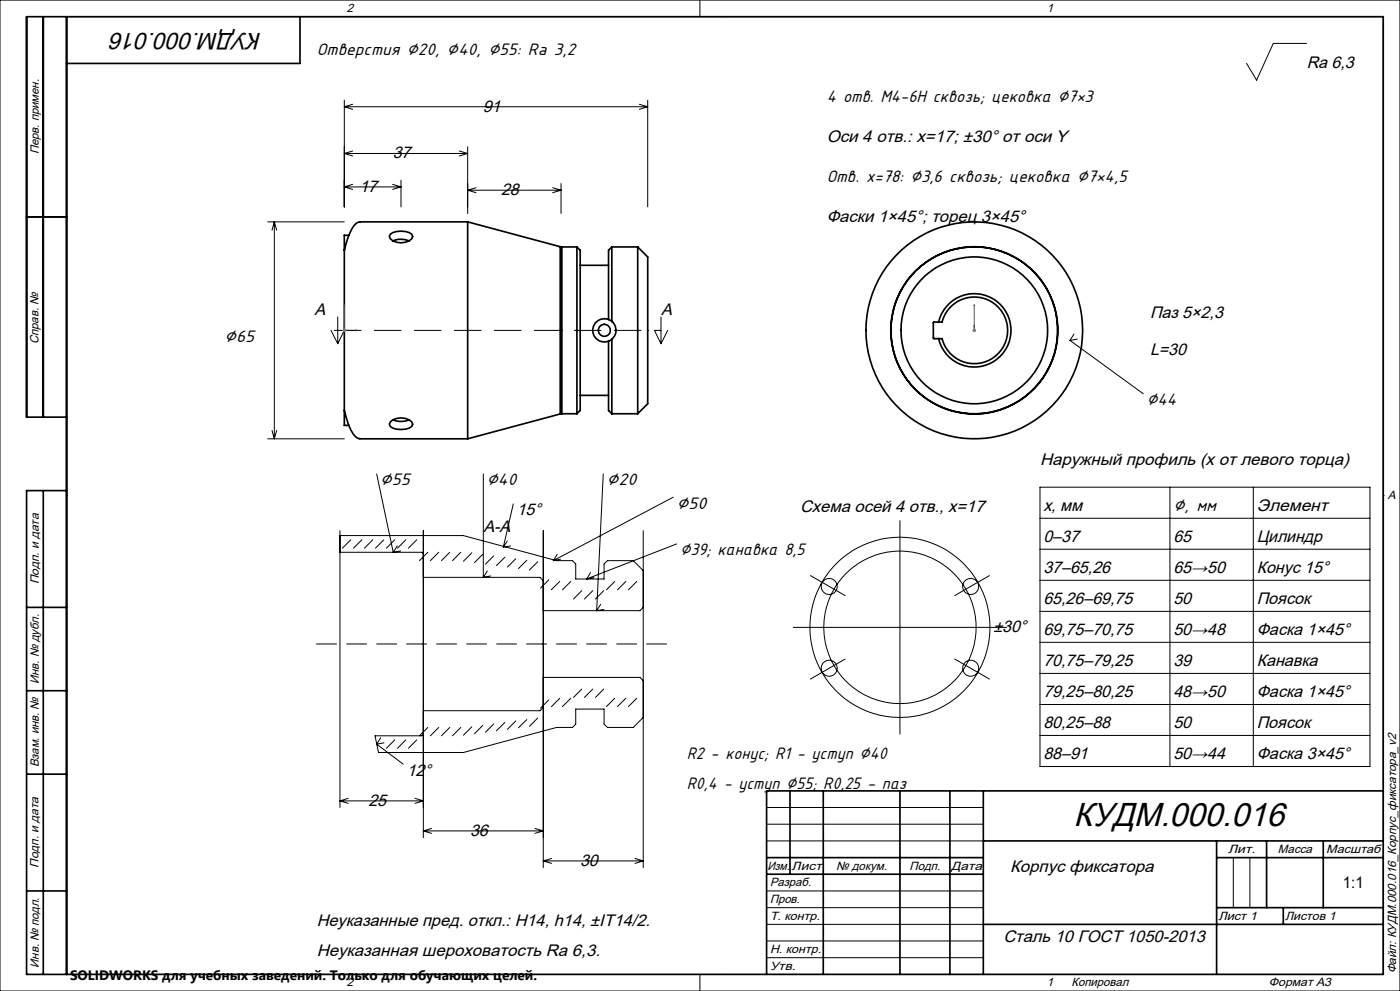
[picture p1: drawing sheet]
<svg xmlns="http://www.w3.org/2000/svg" width="420mm" height="297mm" viewBox="0 0 420 297" stroke-linecap="round" stroke-linejoin="round" font-family="sans-serif">
<g fill="none" stroke="#000" stroke-width=".5">
<path d="M13 5v120M20 5v287M90 5v14h-70M8 65h12M104.7 70.5h-1.4v4.4M108 66.6a2.88 2.88 0 0 0-2.5 2.1l-.7 1.4a18 18 0 0 0-1.5 8.4v39.1a18.5 18.5 0 0 0 3.5 13.4l.8 .5h32.7M108 66.5h32.3M117.1 70.2a6.1 6.1 0 0 1 6.4 0l.3 .7a3.2 3.2 0 0 1-3.5 1.9 3.2 3.2 0 0 1-3.5-1.9zM117.9 72.2a6.1 6.1 0 0 1 4.8 0M140.3 66.5v65M140.3 66.5l27.8 7.4M168.1 73.9l.5 .1"/>
<path d="M168.1 73.9v50.2M168.6 74v50M168.6 74h4.5M173.1 74v50M173.1 74l1 1v48l-1 1M174.1 79.5h8.5M183.6 74v22.3M183.6 74l-1 1v20.7M183.6 74h7.7M191.3 74v50M191.3 74l3 3v44l-3 3M182.6 95.7a3.5 3.5 0 0 0-4.8 3.3 3.5 3.5 0 0 0 4.8 3.3"/>
<path d="M182.6 95.7l1 .6M183.6 96.3a3.5 3.5 0 0 1 0 5.4M281.6 96.5l-1.6 .2v4.6l1.6 .2M281.6 96.5a11 11 0 0 1 16.9-6.6 11 11 0 0 1 0 18.2 11 11 0 0 1-16.9-6.6M281.6 96.5h1a10 10 0 0 1 15.4-5.7 10 10 0 0 1 0 16.4 10 10 0 0 1-15.4-5.7h-1M174.1 118.5h8.5M182.6 102.3v20.7l1 1M183.6 101.7v22.3M183.6 101.7l-1 .6M20 125h-12v-120h407v287h-407v-145h12M103.3 123.1v4.4h1.4M117.1 126.5a4.8 4.8 0 0 1 6.4 0l.3 .6-.3 .7a6.1 6.1 0 0 1-6.4 0l-.3-.7z"/>
<path d="M117.9 125.8a6.4 6.4 0 0 0 4.8 0M168.1 124.1l-27.8 7.4M168.6 124l-.5 .1M168.6 124h4.5M183.6 124h7.7M13 147v145M8 182h12M8 207h12M8 232h12M237 237v25M247 237v55M270 237v55"/>
<path d="M285 237v55M295 237v55M415 237h-185v55M230 257h65M295 252h120M365 252v40M365 257h50M380 252v20M397 252v20M8 267h12M230 262h65M295 277h120"/>
<path d="M365 272h50M385 272v5"/>
<circle cx="181.3" cy="99" r="1.81"/>
<circle cx="292.3" cy="99" r="32.5"/>
<circle cx="292.3" cy="99" r="25.1"/>
<circle cx="292.3" cy="99" r="22"/>
<circle cx="292.3" cy="99" r="25"/>
</g>
<g fill="none" stroke="#000" stroke-width=".3">
<path d="M0 0h420v297h-420zM20 5h395v287h-395zM210 0v5M217.5 5h.1M392 13h-10l-5 11-3-5M103.3 30v32M103.3 32h91M103.3 32l2.5 .8M105.8 31.3l-2.5 .7M191.8 31.3l2.5 .7M194.3 30v32M194.3 32l-2.5 .8"/>
<path d="M103.3 46h37M103.3 46l2.5 .7M103.3 56h17M103.3 56l2.5 .8M105.8 45.3l-2.5 .7M105.8 55.2l-2.5 .8M117.8 55.2l2.5 .8M120.3 54v8M120.3 56l-2.5 .8M137.8 45.3l2.5 .7M140.3 44v20M140.3 57l2.5 .7"/>
<path d="M140.3 46l-2.5 .7M140.3 57h28M142.8 56.3l-2.5 .7M165.8 56.3l2.5 .7M168.3 55v9M168.3 57l-2.5 .7M80.3 66.5h23M82.3 66.5v65M82.3 66.5l-.7 2.5M82.3 66.5l.7 2.5M99.3 99l2 4M100.3 99h8"/>
<path d="M101.3 95v8M103.3 99l-2 4M112.3 99h8M124.3 99h8M136.3 99h8M148.3 99h8M160.3 99h8M172.3 99h8M184.3 99h8M198.3 99h-2l2 4M198.3 95v8M200.3 99l-2 4"/>
<path d="M321 102l22 16M322.2 100.1l-1.2 1.9M323.2 101.6l-2.2 .4M80.3 131.5h23M81.6 129l.7 2.5M83 129l-.7 2.5M20 148.5h.1M102 159v83M113 142l5 23.5M127 159v92M145 142v31M154 151l-3 13"/>
<path d="M163 159v101M181 142l-2 41M193 159v101M202 149l-36 19M270 156v64M312 146h99v83.7h-99zM312 155.3h99M351 146v83.7M376 146v83.7M415 148.5h.1M102 160.5h37l28 7.5h4.7l1 1v4.5h8.5v-4.5l1-1h7.8l3 3M102 165.5h24.6l.4 .4"/>
<path d="M105.2 161.8l-2.5 2.5M108.5 161.8l-2.5 2.5M111.8 161.8l-2.5 2.5M115.1 161.8l-2.5 2.5M118.4 161.8l-2.5 2.5M119.2 163.6l-1.2 1.9M120.2 165.1l-2.2 .4M121.7 161.8l-2.5 2.5M125 161.8l-2.5 2.5M127 173h35l1 1M128.3 165.5l-2.5 2.5M131.6 165.5l-2.5 2.5"/>
<path d="M134.9 165.5l-2.5 2.5M138.2 165.5l-2.5 2.5M141.5 165.7l-2.5 2.5M144.8 166.1l-2.5 2.5M146.2 171.1l-1.2 1.9M147.2 172.6l-2.2 .4M148.1 166.6l-2.5 2.5M151.4 167l-2.5 2.5M152.2 162.1l-1.2 1.9M153.2 163.6l-2.2 .4M154.7 167.5l-2.5 2.5M158 167.9l-2.5 2.5"/>
<path d="M161.3 168.3l-2.5 2.5M164.6 173.8l-2.5 2.5M167.2 166.1l-1.2 1.9M167.9 174.2l-2.5 2.5M168.2 167.6l-2.2 .4M171.2 174.3l-2.5 2.5M174.5 177l-2.5 2.5M177.2 171.6l-1.2 1.9M177.8 177l-2.5 2.5M178.2 173.1l-2.2 .4M181.1 177l-2.5 2.5M184.4 174.3l-2.5 2.5"/>
<path d="M187.7 174.3l-2.5 2.5M191 174.3l-2.5 2.5M203 163l-27 10.5M243.1 172.5l10.4 6M296.8 172.5l-10.4 6M312 164.6h99M312 173.9h99M95 193h6M104 193h6M113 193h6M122 193h6M131 193h6"/>
<path d="M140 193h6M149 193h6M158 193h6M167 193h6M176 193h6M180.2 181.1l-1.2 1.9M181.2 182.6l-2.2 .4M185 193h6M193 182l-1 1h-29M194 193h6M238 188h64M253.5 197.5l-10.4 6"/>
<path d="M286.4 197.5l10.4 6M312 183.2h99M312 192.5h99M128.3 218l-2.5 2.5M131.6 218l-2.5 2.5M134.9 218l-2.5 2.5M138.2 218l-2.5 2.5M141.5 217.8l-2.5 2.5M144.8 217.4l-2.5 2.5M148.1 217l-2.5 2.5M151.4 216.5l-2.5 2.5M154.7 216.1l-2.5 2.5"/>
<path d="M158 215.6l-2.5 2.5M161.3 215.2l-2.5 2.5M163 212l-1 1h-35M163 203h29l1 1M164.6 209.8l-2.5 2.5M167.9 209.3l-2.5 2.5M171.2 209.3l-2.5 2.5M174.5 206.5l-2.5 2.5M177.8 206.5l-2.5 2.5M181.1 206.5l-2.5 2.5M184.4 209.3l-2.5 2.5M187.7 209.3l-2.5 2.5"/>
<path d="M191 209.3l-2.5 2.5M193 215l-3 3h-7.8l-1-1v-4.5h-8.5v4.5l-1 1h-4.7l-28 7.5h-25.4l-1.1-5h14.1l.4-.4M312 201.8h99M312 211.1h99M104.5 239.3l-2.5 .7M113 223l8 6M114.2 221.1l-1.2 1.9M115.2 222.6l-2.2 .4M118.4 221.8l-2.5 2.5M121.7 221.8l-2.5 2.5M124.5 239.3l2.5 .7M125 221.8l-2.5 2.5"/>
<path d="M312 220.4h99M102 240h25M102 240l2.5 .8M127 240l-2.5 .8M127 249h36M127 249l2.5 .8M129.5 248.3l-2.5 .7M160.5 248.3l2.5 .7M163 249l-2.5 .8M163 258h30M163 258l2.5 .8M165.5 257.3l-2.5 .7"/>
<path d="M190.5 257.3l2.5 .7M193 258l-2.5 .8M230 242h65M230 247h65M230 252h65M370 257v15M375 257v15M230 267h65M230 272h65M230 277h65M210 292v5M217.5 292h.1"/>
<path d="M230 282h65M230 287h65"/>
<circle cx="248.8" cy="175.8" r="2.4"/>
<circle cx="291.2" cy="175.8" r="2.4"/>
<circle cx="270" cy="188" r="27"/>
<circle cx="270" cy="188" r="22.8"/>
<circle cx="248.8" cy="200.3" r="2.41"/>
<circle cx="291.2" cy="200.3" r="2.41"/>
</g>
<path d="M103.3 91.3v7.7h3.8M106.8 98.9l.3 .1-.3 .1z" fill="none" stroke="#00f" stroke-width=".3"/>
<path d="M106.8 98.9l.3 .1-.3 .1z" fill="#00f"/>
<path d="M103.3 91.3l.1 .4h-.2z" fill="none" stroke="#00f" stroke-width=".3"/>
<path d="M103.3 91.3l.1 .4h-.2z" fill="#00f"/>
<path d="M103.3 97.5v1.5h.8M103.7 98.9l.4 .1-.4 .1z" fill="none" stroke="#00f" stroke-width=".3"/>
<path d="M102.8 99h1M102.9 98.7l.7 .7M103.3 98.5v1M103.6 98.7l-.7 .7" fill="none" stroke="#808080" stroke-width=".3"/>
<path d="M103.7 98.9l.4 .1-.4 .1z" fill="#00f"/>
<path d="M103.3 97.5l.1 .4h-.2z" fill="none" stroke="#00f" stroke-width=".3"/>
<path d="M103.3 97.5l.1 .4h-.2z" fill="#00f"/>
<path d="M292.3 98.9v.2zM292.3 99h.1M292.3 91.3v7.7" fill="none" stroke="#00f" stroke-width=".3"/>
<path d="M102.8 99h1M102.9 98.7l.7 .7M103.3 98.5v1M103.6 98.7l-.7 .7" fill="none" stroke="#808080" stroke-width=".3"/>
<path d="M292.3 98.9v.2z" fill="#00f"/>
<path d="M292.3 91.3v.4v-.4" fill="none" stroke="#00f" stroke-width=".3"/>
<path d="M292.3 91.3v.4z" fill="#00f"/>
<path d="M292.3 98.9v.2zM292.3 99h.1M292.3 97.5v1.5" fill="none" stroke="#00f" stroke-width=".3"/>
<path d="M291.8 99h1M291.9 98.7l.7 .7M292.3 98.5v1M292.6 98.7l-.7 .7" fill="none" stroke="#808080" stroke-width=".3"/>
<path d="M292.3 98.9v.2z" fill="#00f"/>
<path d="M292.3 97.5v.4v-.4" fill="none" stroke="#00f" stroke-width=".3"/>
<path d="M292.3 97.5v.4z" fill="#00f"/>
<path d="M291.8 99h1M291.9 98.7l.7 .7M292.3 98.5v1M292.6 98.7l-.7 .7" fill="none" stroke="#808080" stroke-width=".3"/>
<text font-size="10" x="322.1" y="247.6">КУДМ.000.016</text>
<text font-size="7.1" x="78.5" y="9.8" transform="rotate(-180 78.5 9.8)">КУДМ.000.016</text>
<g font-size="5">
<text x="95" y="16.4">Отверстия ⌀20, ⌀40, ⌀55: Ra 3,2</text>
<text x="392" y="20.4">Ra 6,3</text>
<text x="144.8" y="33.4">91</text>
<text x="248" y="30.4">4 отв. M4-6H сквозь; цековка ⌀7×3</text>
<text x="117.8" y="47.4">37</text>
<text x="248" y="42.4">Оси 4 отв.: x=17; ±30° от оси Y</text>
<text x="107.8" y="57.4">17</text>
<text x="150.3" y="58.4">28</text>
<text x="248" y="54.4">Отв. x=78: ⌀3,6 сквозь; цековка ⌀7×4,5</text>
<text x="248" y="66.4">Фаски 1×45°; торец 3×45°</text>
<text x="94.3" y="94.4">А</text>
<text x="198.3" y="94.4">А</text>
<text x="345" y="95.4">Паз 5×2,3</text>
<text x="67.3" y="102.4">⌀65</text>
<text x="345" y="106.4">L=30</text>
<text x="344" y="121.4">⌀44</text>
<text x="312" y="139.4">Наружный профиль (x от левого торца)</text>
<text x="114" y="145.4">⌀55</text>
<text x="146" y="145.4">⌀40</text>
<text x="182" y="145.4">⌀20</text>
<text x="155" y="154.4">15°</text>
<text x="203" y="152.4">⌀50</text>
<text x="240" y="153.4">Схема осей 4 отв., x=17</text>
<text x="313" y="153.2">x, мм</text>
<text x="352" y="153.2">⌀, мм</text>
<text x="377" y="153.2">Элемент</text>
<text x="145" y="159.4">А-А</text>
<text x="204" y="166.4">⌀39; канавка 8,5</text>
<text x="313" y="162.5">0–37</text>
<text x="352" y="162.5">65</text>
<text x="377" y="162.5">Цилиндр</text>
<text x="313" y="171.8">37–65,26</text>
<text x="352" y="171.8">65→50</text>
<text x="377" y="171.8">Конус 15°</text>
<text x="313" y="181.1">65,26–69,75</text>
<text x="352" y="181.1">50</text>
<text x="377" y="181.1">Поясок</text>
<text x="298" y="189.4">±30°</text>
<text x="313" y="190.4">69,75–70,75</text>
<text x="352" y="190.4">50→48</text>
<text x="377" y="190.4">Фаска 1×45°</text>
<text x="313" y="199.7">70,75–79,25</text>
<text x="352" y="199.7">39</text>
<text x="377" y="199.7">Канавка</text>
<text x="313" y="209">79,25–80,25</text>
<text x="352" y="209">48→50</text>
<text x="377" y="209">Фаска 1×45°</text>
<text x="313" y="218.3">80,25–88</text>
<text x="352" y="218.3">50</text>
<text x="377" y="218.3">Поясок</text>
<text x="206" y="227.4">R2 - конус; R1 - уступ ⌀40</text>
<text x="313" y="227.6">88–91</text>
<text x="352" y="227.6">50→44</text>
<text x="377" y="227.6">Фаска 3×45°</text>
<text x="122" y="232.4">12°</text>
<text x="206" y="236.4">R0,4 - уступ ⌀55; R0,25 - паз</text>
<text x="110.5" y="241.4">25</text>
<text x="141" y="250.4">36</text>
<text x="174" y="259.4">30</text>
<text x="303" y="261.4">Корпус фиксатора</text>
<text x="95" y="277.4">Неуказанные пред. откл.: H14, h14, ±IT14/2.</text>
<text x="95" y="286.4">Неуказанная шероховатость Ra 6,3.</text>
<text x="301" y="282.4">Сталь 10 ГОСТ 1050-2013</text>
</g>
<text font-size="4.8" x="402.9" y="266">1:1</text>
<text font-size="4.1" x="21" y="293.7">SOLIDWORKS для учебных заведений. Только для обучающих целей.</text>
<g font-size="3.6">
<text x="104" y="3.6">2</text>
<text x="314" y="3.6">1</text>
<text x="11.6" y="46.3" transform="rotate(-90 11.6 46.3)">Перв. примен.</text>
<text x="11.6" y="103.2" transform="rotate(-90 11.6 103.2)">Справ. №</text>
<text x="416.4" y="149.6">A</text>
<text x="11.6" y="175.1" transform="rotate(-90 11.6 175.1)">Подп. и дата</text>
<text x="11.6" y="205" transform="rotate(-90 11.6 205)">Инв. № дубл.</text>
<text x="11.6" y="230" transform="rotate(-90 11.6 230)">Взам. инв. №</text>
<text x="368.4" y="255.6">Лит.</text>
<text x="383.4" y="255.6">Масса</text>
<text x="397.8" y="255.6">Масштаб</text>
<text x="11.6" y="260.1" transform="rotate(-90 11.6 260.1)">Подп. и дата</text>
<text x="230.2" y="260.6">Изм.</text>
<text x="237.5" y="260.6">Лист</text>
<text x="250.9" y="260.6">№ докум.</text>
<text x="272.9" y="260.6">Подп.</text>
<text x="285.4" y="260.6">Дата</text>
<text x="231" y="265.6">Разраб.</text>
<text x="231" y="270.6">Пров.</text>
<text x="231" y="275.6">Т. контр.</text>
<text x="365.5" y="275.6">Лист 1</text>
<text x="385.5" y="275.6">Листов 1</text>
<text x="231" y="285.6">Н. контр.</text>
<text x="11.6" y="290" transform="rotate(-90 11.6 290)">Инв. № подл.</text>
<text x="231" y="290.6">Утв.</text>
<text x="418.9" y="291.8" transform="rotate(-90 418.9 291.8)">Файл: КУДМ.000.016_Корпус_фиксатора_v2</text>
<text x="104" y="295.6">2</text>
<text x="314" y="295.6">1</text>
<text x="321.5" y="295.6">Копировал</text>
<text x="380.7" y="295.6">Формат А3</text>
</g>
</svg>
